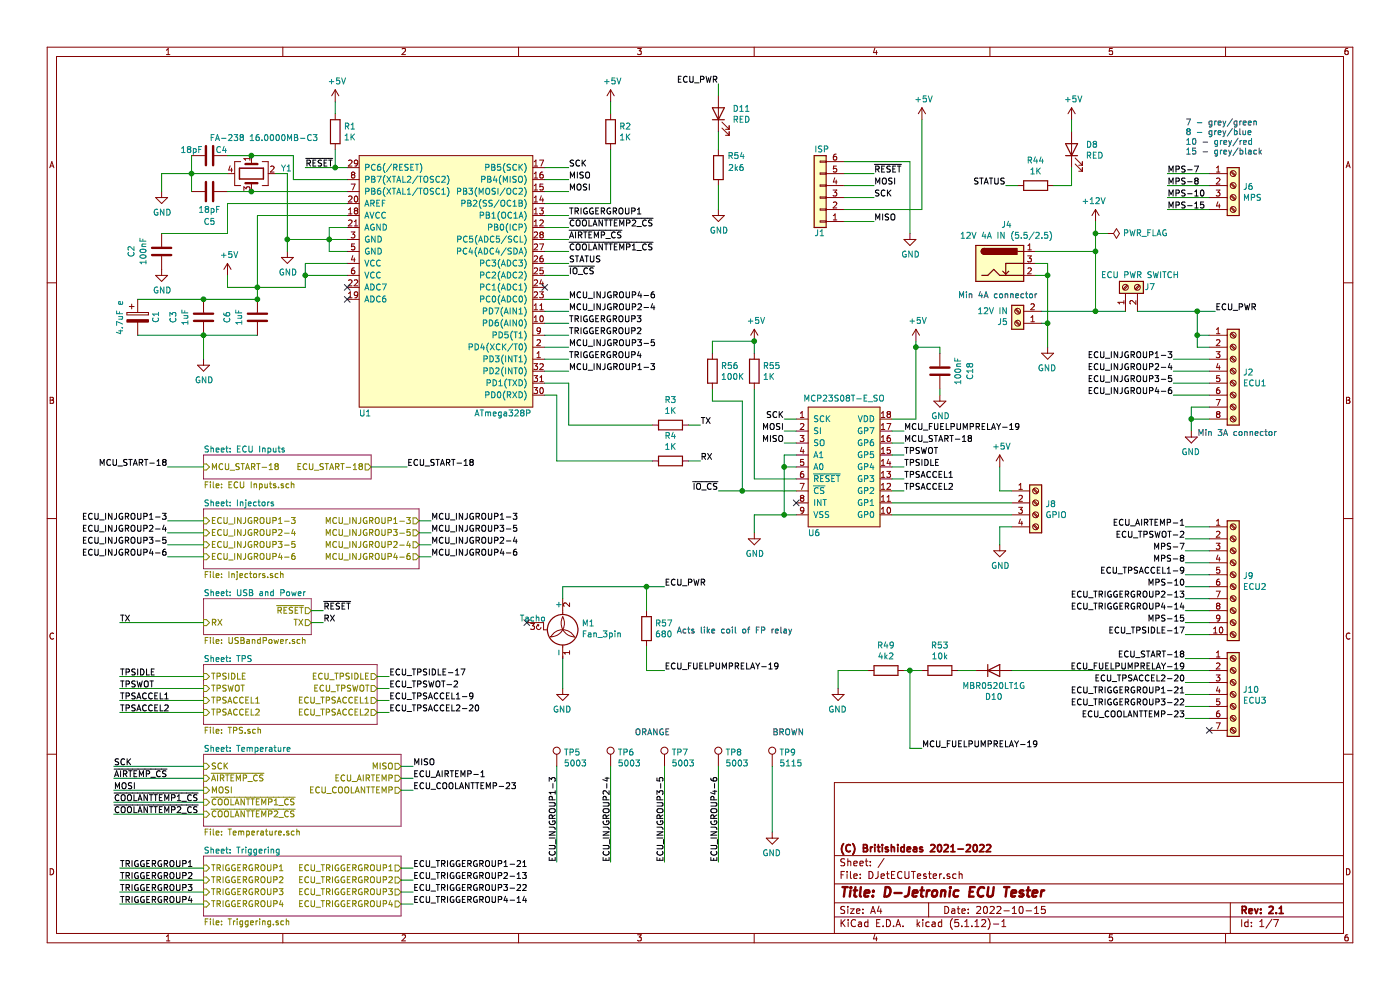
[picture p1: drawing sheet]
EESchema Schematic File Version 4
EELAYER 30 0
EELAYER END
$Descr A4 11693 8268
encoding utf-8
Sheet 1 7
Title "D-Jetronic ECU Tester"
Date "2022-10-15"
Rev "2.1"
Comp "(C) Britishideas 2021-2022"
Comment1 ""
Comment2 ""
Comment3 ""
Comment4 ""
$EndDescr
$Comp
L BritishIdeas:ATmega328P U1
U 1 1
P 3000 3400
F 0 "U1" H 3050 3350 50  0000 C CNN
F 1 "ATmega328P" H 4200 3350 50  0000 C CNN
F 2 "Package_QFP:LQFP-32_7x7mm_P0.8mm" H 1750 2700 50  0001 C CNN
F 3 "" H 1750 2700 50  0001 C CNN
F 4 "ATMEGA328P-AUR" H 3000 3400 50  0001 C CNN "manf#"
	1    3000 3400
	1    0    0    -1  
$EndComp
$Comp
L Connector_Generic:Conn_01x06 J1
U 1 1
P 6850 1650
F 0 "J1" H 6900 1950 50  0000 R CNN
F 1 "ISP" H 6900 1250 50  0000 R CNN
F 2 "Connector_PinHeader_2.54mm:PinHeader_2x03_P2.54mm_Vertical" H 6850 1650 50  0001 C CNN
F 3 "~" H 6850 1650 50  0001 C CNN
	1    6850 1650
	-1   0    0    1   
$EndComp
Wire Wire Line
	7050 1450 7300 1450
Wire Wire Line
	7050 1550 7300 1550
Wire Wire Line
	7050 1650 7300 1650
Wire Wire Line
	7050 1850 7300 1850
Text Label 7300 1850 0    50   ~ 0
MISO
Wire Wire Line
	4550 1500 4750 1500
Text Label 4750 1500 0    50   ~ 0
MISO
Wire Wire Line
	7700 1750 7700 1000
Wire Wire Line
	7050 1750 7700 1750
$Comp
L power:+5V #PWR09
U 1 1
P 7700 1000
F 0 "#PWR09" H 7700 850 50  0001 C CNN
F 1 "+5V" H 7715 1173 50  0000 C CNN
F 2 "" H 7700 1000 50  0001 C CNN
F 3 "" H 7700 1000 50  0001 C CNN
	1    7700 1000
	1    0    0    -1  
$EndComp
Text Label 7300 1650 0    50   ~ 0
SCK
Wire Wire Line
	4550 1400 4750 1400
Text Label 4750 1400 0    50   ~ 0
SCK
Text Label 7300 1550 0    50   ~ 0
MOSI
Wire Wire Line
	4550 1600 4750 1600
Text Label 4750 1600 0    50   ~ 0
MOSI
Text Label 7300 1450 0    50   ~ 0
~RESET
Wire Wire Line
	2900 1400 2800 1400
Text Label 2550 1400 0    50   ~ 0
~RESET
Wire Wire Line
	7600 1350 7600 1950
Wire Wire Line
	7050 1350 7600 1350
$Comp
L power:GND #PWR08
U 1 1
P 7600 1950
F 0 "#PWR08" H 7600 1700 50  0001 C CNN
F 1 "GND" H 7605 1777 50  0000 C CNN
F 2 "" H 7600 1950 50  0001 C CNN
F 3 "" H 7600 1950 50  0001 C CNN
	1    7600 1950
	1    0    0    -1  
$EndComp
$Comp
L Device:R R1
U 1 1
P 2800 1100
F 0 "R1" H 2870 1146 50  0000 L CNN
F 1 "1K" H 2870 1055 50  0000 L CNN
F 2 "Resistor_SMD:R_0805_2012Metric" V 2730 1100 50  0001 C CNN
F 3 "~" H 2800 1100 50  0001 C CNN
	1    2800 1100
	1    0    0    -1  
$EndComp
Wire Wire Line
	2800 1250 2800 1400
Connection ~ 2800 1400
Wire Wire Line
	2800 1400 2550 1400
Wire Wire Line
	2800 950  2800 850 
$Comp
L power:+5V #PWR06
U 1 1
P 2800 850
F 0 "#PWR06" H 2800 700 50  0001 C CNN
F 1 "+5V" H 2815 1023 50  0000 C CNN
F 2 "" H 2800 850 50  0001 C CNN
F 3 "" H 2800 850 50  0001 C CNN
	1    2800 850 
	1    0    0    -1  
$EndComp
Wire Wire Line
	2900 1500 2450 1500
Wire Wire Line
	2450 1500 2450 1300
$Comp
L Device:C C4
U 1 1
P 1750 1300
F 0 "C4" V 1700 1400 50  0000 C CNN
F 1 "18pF" V 1700 1150 50  0000 C CNN
F 2 "Capacitor_SMD:C_0805_2012Metric" H 1788 1150 50  0001 C CNN
F 3 "~" H 1750 1300 50  0001 C CNN
	1    1750 1300
	0    1    1    0   
$EndComp
$Comp
L Device:C C5
U 1 1
P 1750 1600
F 0 "C5" V 2000 1600 50  0000 C CNN
F 1 "18pF" V 1900 1600 50  0000 C CNN
F 2 "Capacitor_SMD:C_0805_2012Metric" H 1788 1450 50  0001 C CNN
F 3 "~" H 1750 1600 50  0001 C CNN
	1    1750 1600
	0    -1   1    0   
$EndComp
Wire Wire Line
	1600 1300 1600 1450
Wire Wire Line
	1600 1450 1350 1450
Wire Wire Line
	1350 1450 1350 1600
Connection ~ 1600 1450
Wire Wire Line
	1600 1450 1600 1600
$Comp
L power:GND #PWR01
U 1 1
P 1350 1600
F 0 "#PWR01" H 1350 1350 50  0001 C CNN
F 1 "GND" H 1355 1427 50  0000 C CNN
F 2 "" H 1350 1600 50  0001 C CNN
F 3 "" H 1350 1600 50  0001 C CNN
	1    1350 1600
	1    0    0    -1  
$EndComp
Wire Wire Line
	2900 1900 2750 1900
Wire Wire Line
	2750 1900 2750 2000
Wire Wire Line
	2750 2000 2900 2000
Wire Wire Line
	2750 2000 2750 2100
Wire Wire Line
	2750 2100 2900 2100
Connection ~ 2750 2000
Wire Wire Line
	2750 2000 2400 2000
Wire Wire Line
	2400 2000 2400 2100
$Comp
L power:GND #PWR05
U 1 1
P 2400 2100
F 0 "#PWR05" H 2400 1850 50  0001 C CNN
F 1 "GND" H 2405 1927 50  0000 C CNN
F 2 "" H 2400 2100 50  0001 C CNN
F 3 "" H 2400 2100 50  0001 C CNN
	1    2400 2100
	1    0    0    -1  
$EndComp
Wire Wire Line
	2900 1800 2150 1800
Wire Wire Line
	2150 1800 2150 2400
Wire Wire Line
	2900 2200 2550 2200
Wire Wire Line
	2550 2200 2550 2300
Wire Wire Line
	2550 2400 2150 2400
Wire Wire Line
	2900 2300 2550 2300
Connection ~ 2550 2300
Wire Wire Line
	2550 2300 2550 2400
Wire Wire Line
	2150 2400 1900 2400
Wire Wire Line
	1900 2400 1900 2300
Connection ~ 2150 2400
$Comp
L power:+5V #PWR04
U 1 1
P 1900 2300
F 0 "#PWR04" H 1900 2150 50  0001 C CNN
F 1 "+5V" H 1915 2473 50  0000 C CNN
F 2 "" H 1900 2300 50  0001 C CNN
F 3 "" H 1900 2300 50  0001 C CNN
	1    1900 2300
	1    0    0    -1  
$EndComp
$Comp
L Device:C C6
U 1 1
P 2150 2650
F 0 "C6" V 2400 2650 50  0000 C CNN
F 1 "1uF" V 2300 2650 50  0000 C CNN
F 2 "Capacitor_SMD:C_0805_2012Metric" H 2188 2500 50  0001 C CNN
F 3 "~" H 2150 2650 50  0001 C CNN
	1    2150 2650
	-1   0    0    -1  
$EndComp
$Comp
L Device:C C3
U 1 1
P 1700 2650
F 0 "C3" V 1950 2650 50  0000 C CNN
F 1 "1uF" V 1850 2650 50  0000 C CNN
F 2 "Capacitor_SMD:C_0805_2012Metric" H 1738 2500 50  0001 C CNN
F 3 "~" H 1700 2650 50  0001 C CNN
	1    1700 2650
	-1   0    0    -1  
$EndComp
$Comp
L Device:CP C1
U 1 1
P 1150 2650
F 0 "C1" V 1300 2600 50  0000 L CNN
F 1 "4.7uF e" V 1000 2500 50  0000 L CNN
F 2 "Capacitor_SMD:CP_Elec_4x5.8" H 1188 2500 50  0001 C CNN
F 3 "~" H 1150 2650 50  0001 C CNN
	1    1150 2650
	1    0    0    -1  
$EndComp
Wire Wire Line
	2150 2400 2150 2500
Wire Wire Line
	2150 2500 1700 2500
Connection ~ 2150 2500
Wire Wire Line
	1700 2500 1150 2500
Connection ~ 1700 2500
Wire Wire Line
	1150 2800 1700 2800
Wire Wire Line
	1700 2800 2150 2800
Connection ~ 1700 2800
$Comp
L power:GND #PWR03
U 1 1
P 1700 3000
F 0 "#PWR03" H 1700 2750 50  0001 C CNN
F 1 "GND" H 1705 2827 50  0000 C CNN
F 2 "" H 1700 3000 50  0001 C CNN
F 3 "" H 1700 3000 50  0001 C CNN
	1    1700 3000
	1    0    0    -1  
$EndComp
Wire Wire Line
	1700 2800 1700 3000
$Comp
L Device:R R3
U 1 1
P 5600 3550
F 0 "R3" V 5807 3550 50  0000 C CNN
F 1 "1K" V 5716 3550 50  0000 C CNN
F 2 "Resistor_SMD:R_0805_2012Metric" V 5530 3550 50  0001 C CNN
F 3 "~" H 5600 3550 50  0001 C CNN
	1    5600 3550
	0    -1   -1   0   
$EndComp
$Comp
L Device:R R4
U 1 1
P 5600 3850
F 0 "R4" V 5807 3850 50  0000 C CNN
F 1 "1K" V 5716 3850 50  0000 C CNN
F 2 "Resistor_SMD:R_0805_2012Metric" V 5530 3850 50  0001 C CNN
F 3 "~" H 5600 3850 50  0001 C CNN
	1    5600 3850
	0    -1   -1   0   
$EndComp
Wire Wire Line
	5750 3550 5850 3550
Wire Wire Line
	5750 3850 5850 3850
Text Label 5850 3550 0    50   ~ 0
TX
Text Label 5850 3850 0    50   ~ 0
RX
$Comp
L Device:R R2
U 1 1
P 5100 1100
F 0 "R2" H 5170 1146 50  0000 L CNN
F 1 "1K" H 5170 1055 50  0000 L CNN
F 2 "Resistor_SMD:R_0805_2012Metric" V 5030 1100 50  0001 C CNN
F 3 "~" H 5100 1100 50  0001 C CNN
	1    5100 1100
	1    0    0    -1  
$EndComp
Wire Wire Line
	4550 1700 5100 1700
Wire Wire Line
	5100 1700 5100 1250
$Comp
L power:+5V #PWR07
U 1 1
P 5100 850
F 0 "#PWR07" H 5100 700 50  0001 C CNN
F 1 "+5V" H 5115 1023 50  0000 C CNN
F 2 "" H 5100 850 50  0001 C CNN
F 3 "" H 5100 850 50  0001 C CNN
	1    5100 850 
	1    0    0    -1  
$EndComp
Wire Wire Line
	5100 850  5100 950 
$Comp
L Device:C C2
U 1 1
P 1350 2100
F 0 "C2" V 1600 2100 50  0000 C CNN
F 1 "100nF" V 1500 2100 50  0000 C CNN
F 2 "Capacitor_SMD:C_0805_2012Metric" H 1388 1950 50  0001 C CNN
F 3 "~" H 1350 2100 50  0001 C CNN
	1    1350 2100
	-1   0    0    -1  
$EndComp
Wire Wire Line
	2900 1700 1900 1700
Wire Wire Line
	1900 1700 1900 1950
Wire Wire Line
	1900 1950 1350 1950
$Comp
L power:GND #PWR02
U 1 1
P 1350 2250
F 0 "#PWR02" H 1350 2000 50  0001 C CNN
F 1 "GND" H 1355 2077 50  0000 C CNN
F 2 "" H 1350 2250 50  0001 C CNN
F 3 "" H 1350 2250 50  0001 C CNN
	1    1350 2250
	1    0    0    -1  
$EndComp
Wire Wire Line
	4550 2200 4750 2200
$Sheet
S 1700 5000 900  300 
U 60479334
F0 "USB and Power" 50
F1 "USBandPower.sch" 50
F2 "~RESET" O R 2600 5100 50 
F3 "RX" I L 1700 5200 50 
F4 "TX" O R 2600 5200 50 
$EndSheet
Text Label 2700 5100 0    50   ~ 0
~RESET
Wire Wire Line
	2700 5100 2600 5100
Text Label 1000 5200 0    50   ~ 0
TX
Text Label 2700 5200 0    50   ~ 0
RX
$Sheet
S 1700 5550 1450 500 
U 604BF505
F0 "TPS" 50
F1 "TPS.sch" 50
F2 "ECU_TPSIDLE" O R 3150 5650 50 
F3 "TPSIDLE" I L 1700 5650 50 
F4 "TPSWOT" I L 1700 5750 50 
F5 "ECU_TPSWOT" O R 3150 5750 50 
F6 "ECU_TPSACCEL1" O R 3150 5850 50 
F7 "TPSACCEL1" I L 1700 5850 50 
F8 "TPSACCEL2" I L 1700 5950 50 
F9 "ECU_TPSACCEL2" O R 3150 5950 50 
$EndSheet
Wire Wire Line
	1700 5650 1000 5650
Wire Wire Line
	1000 5750 1700 5750
Wire Wire Line
	1700 5850 1000 5850
Wire Wire Line
	1000 5950 1700 5950
Text Label 1000 5650 0    50   ~ 0
TPSIDLE
Text Label 1000 5750 0    50   ~ 0
TPSWOT
Text Label 1000 5850 0    50   ~ 0
TPSACCEL1
Text Label 1000 5950 0    50   ~ 0
TPSACCEL2
Text Label 7550 3900 0    50   ~ 0
TPSIDLE
Wire Wire Line
	4550 1800 4750 1800
Wire Wire Line
	4550 2300 4750 2300
Text Label 7550 3800 0    50   ~ 0
TPSWOT
Text Label 7550 4000 0    50   ~ 0
TPSACCEL1
Text Label 7550 4100 0    50   ~ 0
TPSACCEL2
Wire Wire Line
	4750 3200 4550 3200
Wire Wire Line
	4550 3300 4650 3300
Wire Wire Line
	4650 3300 4650 3850
Text Label 3250 5650 0    50   ~ 0
ECU_TPSIDLE-17
Text Label 3250 5750 0    50   ~ 0
ECU_TPSWOT-2
Text Label 3250 5850 0    50   ~ 0
ECU_TPSACCEL1-9
Text Label 3250 5950 0    50   ~ 0
ECU_TPSACCEL2-20
Wire Wire Line
	3150 5650 3250 5650
Wire Wire Line
	3250 5750 3150 5750
Wire Wire Line
	3150 5850 3250 5850
Wire Wire Line
	3250 5950 3150 5950
$Sheet
S 1700 6300 1650 600 
U 60517480
F0 "Temperature" 50
F1 "Temperature.sch" 50
F2 "SCK" I L 1700 6400 50 
F3 "~AIRTEMP_CS" I L 1700 6500 50 
F4 "MOSI" I L 1700 6600 50 
F5 "MISO" O R 3350 6400 50 
F6 "ECU_AIRTEMP" O R 3350 6500 50 
F7 "ECU_COOLANTTEMP" O R 3350 6600 50 
F8 "~COOLANTTEMP1_CS" I L 1700 6700 50 
F9 "~COOLANTTEMP2_CS" I L 1700 6800 50 
$EndSheet
Wire Wire Line
	1700 5200 1000 5200
Wire Wire Line
	2600 5200 2700 5200
Wire Wire Line
	1700 6400 950  6400
Wire Wire Line
	1700 6500 950  6500
Wire Wire Line
	1700 6600 950  6600
Wire Wire Line
	3350 6400 3450 6400
Wire Wire Line
	3350 6500 3450 6500
Wire Wire Line
	3350 6600 3450 6600
Text Label 950  6400 0    50   ~ 0
SCK
Text Label 950  6600 0    50   ~ 0
MOSI
Text Label 3450 6400 0    50   ~ 0
MISO
Text Label 3450 6500 0    50   ~ 0
ECU_AIRTEMP-1
Text Label 3450 6600 0    50   ~ 0
ECU_COOLANTTEMP-23
Text Label 950  6500 0    50   ~ 0
~AIRTEMP_CS
Text Label 4750 2000 0    50   ~ 0
~AIRTEMP_CS
Text Label 4750 2100 0    50   ~ 0
~COOLANTTEMP1_CS
Wire Wire Line
	4550 2000 4750 2000
Wire Wire Line
	4550 2100 4750 2100
$Sheet
S 1700 7150 1650 500 
U 6046850B
F0 "Triggering" 50
F1 "Triggering.sch" 50
F2 "ECU_TRIGGERGROUP1" O R 3350 7250 50 
F3 "ECU_TRIGGERGROUP2" O R 3350 7350 50 
F4 "ECU_TRIGGERGROUP3" O R 3350 7450 50 
F5 "ECU_TRIGGERGROUP4" O R 3350 7550 50 
F6 "TRIGGERGROUP1" I L 1700 7250 50 
F7 "TRIGGERGROUP3" I L 1700 7450 50 
F8 "TRIGGERGROUP2" I L 1700 7350 50 
F9 "TRIGGERGROUP4" I L 1700 7550 50 
$EndSheet
Wire Wire Line
	3350 7250 3450 7250
Wire Wire Line
	3350 7350 3450 7350
Wire Wire Line
	3350 7450 3450 7450
Wire Wire Line
	3350 7550 3450 7550
Text Label 3450 7250 0    50   ~ 0
ECU_TRIGGERGROUP1-21
Text Label 3450 7350 0    50   ~ 0
ECU_TRIGGERGROUP2-13
Text Label 3450 7450 0    50   ~ 0
ECU_TRIGGERGROUP3-22
Text Label 3450 7550 0    50   ~ 0
ECU_TRIGGERGROUP4-14
Text Label 1000 7250 0    50   ~ 0
TRIGGERGROUP1
Text Label 1000 7350 0    50   ~ 0
TRIGGERGROUP2
Text Label 1000 7450 0    50   ~ 0
TRIGGERGROUP3
Text Label 1000 7550 0    50   ~ 0
TRIGGERGROUP4
Wire Wire Line
	1000 7250 1700 7250
Wire Wire Line
	1700 7350 1000 7350
Wire Wire Line
	1000 7450 1700 7450
Wire Wire Line
	1700 7550 1000 7550
Text Label 4750 1800 0    50   ~ 0
TRIGGERGROUP1
Text Label 4750 2800 0    50   ~ 0
TRIGGERGROUP2
Text Label 4750 2700 0    50   ~ 0
TRIGGERGROUP3
Text Label 4750 3000 0    50   ~ 0
TRIGGERGROUP4
Wire Wire Line
	4550 2500 4750 2500
Wire Wire Line
	4550 2700 4750 2700
Wire Wire Line
	4550 2800 4750 2800
Wire Wire Line
	4550 3000 4750 3000
Wire Wire Line
	4550 3100 4750 3100
Wire Wire Line
	4550 2900 4750 2900
$Comp
L Connector:Screw_Terminal_01x04 J6
U 1 1
P 10300 1550
F 0 "J6" H 10380 1542 50  0000 L CNN
F 1 "MPS" H 10380 1451 50  0000 L CNN
F 2 "Britishideas:PhoenixContact_COMBICON_PT_4" H 10300 1550 50  0001 C CNN
F 3 "~" H 10300 1550 50  0001 C CNN
F 4 "1935792" H 10300 1550 50  0001 C CNN "manf#"
F 5 "1935187" H 10300 1550 50  0001 C CNN "manf2#"
	1    10300 1550
	1    0    0    -1  
$EndComp
Text Label 9750 1450 0    50   ~ 0
MPS-7
Text Label 9750 1750 0    50   ~ 0
MPS-15
Text Label 9750 1650 0    50   ~ 0
MPS-10
Text Label 9750 1550 0    50   ~ 0
MPS-8
Wire Wire Line
	9750 1750 10100 1750
Wire Wire Line
	10100 1650 9750 1650
Wire Wire Line
	9750 1550 10100 1550
Wire Wire Line
	10100 1450 9750 1450
Text Notes 9900 1300 0    50   ~ 0
7 - grey/green\n8 - grey/blue\n10 - grey/red\n15 - grey/black
$Comp
L Connector:TestPoint TP5
U 1 1
P 4650 6400
F 0 "TP5" H 4708 6518 50  0000 L CNN
F 1 "5003" H 4708 6427 50  0000 L CNN
F 2 "Britishideas:Keystone-Minature-Test-Point-Colored-500x-511x" H 4850 6400 50  0001 C CNN
F 3 "~" H 4850 6400 50  0001 C CNN
F 4 "5194TR" H 4650 6400 50  0001 C CNN "manf#"
F 5 "5193TR" H 4650 6400 50  0001 C CNN "manf2#"
	1    4650 6400
	1    0    0    -1  
$EndComp
$Comp
L Connector:TestPoint TP6
U 1 1
P 5100 6400
F 0 "TP6" H 5158 6518 50  0000 L CNN
F 1 "5003" H 5158 6427 50  0000 L CNN
F 2 "Britishideas:Keystone-Minature-Test-Point-Colored-500x-511x" H 5300 6400 50  0001 C CNN
F 3 "~" H 5300 6400 50  0001 C CNN
F 4 "5194TR" H 5100 6400 50  0001 C CNN "manf#"
F 5 "5193TR" H 5100 6400 50  0001 C CNN "manf2#"
	1    5100 6400
	1    0    0    -1  
$EndComp
$Comp
L Connector:TestPoint TP7
U 1 1
P 5550 6400
F 0 "TP7" H 5608 6518 50  0000 L CNN
F 1 "5003" H 5608 6427 50  0000 L CNN
F 2 "Britishideas:Keystone-Minature-Test-Point-Colored-500x-511x" H 5750 6400 50  0001 C CNN
F 3 "~" H 5750 6400 50  0001 C CNN
F 4 "5194TR" H 5550 6400 50  0001 C CNN "manf#"
F 5 "5193TR" H 5550 6400 50  0001 C CNN "manf2#"
	1    5550 6400
	1    0    0    -1  
$EndComp
$Comp
L Connector:TestPoint TP8
U 1 1
P 6000 6400
F 0 "TP8" H 6058 6518 50  0000 L CNN
F 1 "5003" H 6058 6427 50  0000 L CNN
F 2 "Britishideas:Keystone-Minature-Test-Point-Colored-500x-511x" H 6200 6400 50  0001 C CNN
F 3 "~" H 6200 6400 50  0001 C CNN
F 4 "5194TR" H 6000 6400 50  0001 C CNN "manf#"
F 5 "5193TR" H 6000 6400 50  0001 C CNN "manf2#"
	1    6000 6400
	1    0    0    -1  
$EndComp
$Comp
L Connector:TestPoint TP9
U 1 1
P 6450 6400
F 0 "TP9" H 6508 6518 50  0000 L CNN
F 1 "5115" H 6508 6427 50  0000 L CNN
F 2 "Britishideas:Keystone-Minature-Test-Point-Colored-500x-511x" H 6650 6400 50  0001 C CNN
F 3 "~" H 6650 6400 50  0001 C CNN
F 4 "5195TR" H 6450 6400 50  0001 C CNN "manf#"
	1    6450 6400
	1    0    0    -1  
$EndComp
$Comp
L power:GND #PWR053
U 1 1
P 6450 6950
AR Path="/60447C04" Ref="#PWR053"  Part="1" 
AR Path="/60479334/60447C04" Ref="#PWR?"  Part="1" 
F 0 "#PWR053" H 6450 6700 50  0001 C CNN
F 1 "GND" H 6455 6777 50  0000 C CNN
F 2 "" H 6450 6950 50  0001 C CNN
F 3 "" H 6450 6950 50  0001 C CNN
	1    6450 6950
	-1   0    0    -1  
$EndComp
Text Label 4650 7200 1    50   ~ 0
ECU_INJGROUP1-3
Text Label 5100 7200 1    50   ~ 0
ECU_INJGROUP2-4
Text Label 5550 7200 1    50   ~ 0
ECU_INJGROUP3-5
Text Label 6000 7200 1    50   ~ 0
ECU_INJGROUP4-6
Wire Wire Line
	4550 2600 4750 2600
$Comp
L Device:Crystal_GND24 Y1
U 1 1
P 2100 1450
F 0 "Y1" V 2054 1694 50  0000 L CNN
F 1 "FA-238 16.0000MB-C3" V 1800 1100 50  0000 L CNN
F 2 "Britishideas:FA-238" H 2100 1450 50  0001 C CNN
F 3 "~" H 2100 1450 50  0001 C CNN
F 4 "FA-238 16.0000MB-C3" H 2100 1450 50  0001 C CNN "manf#"
	1    2100 1450
	0    1    1    0   
$EndComp
Wire Wire Line
	1900 1600 2100 1600
Wire Wire Line
	1900 1300 2100 1300
Connection ~ 2100 1300
Wire Wire Line
	2100 1300 2450 1300
Connection ~ 2100 1600
Wire Wire Line
	2100 1600 2900 1600
Wire Wire Line
	1900 1450 1600 1450
Wire Wire Line
	2300 1450 2400 1450
Wire Wire Line
	2400 1450 2400 2000
Connection ~ 2400 2000
Text Notes 6450 6150 0    50   ~ 0
BROWN
Text Notes 5300 6150 0    50   ~ 0
ORANGE
Wire Wire Line
	4650 6400 4650 7200
Wire Wire Line
	5100 6400 5100 7200
Wire Wire Line
	5550 6400 5550 7200
Wire Wire Line
	6000 6400 6000 7200
Wire Wire Line
	6450 6400 6450 6950
$Comp
L Connector:Screw_Terminal_01x02 J5
U 1 1
P 8500 2700
F 0 "J5" H 8580 2692 50  0000 L CNN
F 1 "12V IN" H 8580 2601 50  0000 L CNN
F 2 "Britishideas:PhoenixContact_COMBICON_MKDSN_2" H 8500 2700 50  0001 C CNN
F 3 "~" H 8500 2700 50  0001 C CNN
F 4 "1729018" H 8500 2700 50  0001 C CNN "manf#"
	1    8500 2700
	-1   0    0    1   
$EndComp
$Comp
L power:GND #PWR010
U 1 1
P 8750 2900
AR Path="/60774D44" Ref="#PWR010"  Part="1" 
AR Path="/60479334/60774D44" Ref="#PWR?"  Part="1" 
F 0 "#PWR010" H 8750 2650 50  0001 C CNN
F 1 "GND" H 8755 2727 50  0000 C CNN
F 2 "" H 8750 2900 50  0001 C CNN
F 3 "" H 8750 2900 50  0001 C CNN
	1    8750 2900
	-1   0    0    -1  
$EndComp
Wire Wire Line
	8750 2900 8750 2700
Wire Wire Line
	8750 2700 8700 2700
Text Label 9900 4400 2    50   ~ 0
ECU_AIRTEMP-1
Text Label 9900 4500 2    50   ~ 0
ECU_TPSWOT-2
Text Label 9900 4600 2    50   ~ 0
MPS-7
Text Label 9900 4700 2    50   ~ 0
MPS-8
Text Label 9900 4800 2    50   ~ 0
ECU_TPSACCEL1-9
Text Label 9900 4900 2    50   ~ 0
MPS-10
Text Label 9900 5000 2    50   ~ 0
ECU_TRIGGERGROUP2-13
Text Label 9900 5100 2    50   ~ 0
ECU_TRIGGERGROUP4-14
Text Label 9900 5200 2    50   ~ 0
MPS-15
$Comp
L Connector:Screw_Terminal_01x10 J9
U 1 1
P 10300 4800
F 0 "J9" H 10380 4792 50  0000 L CNN
F 1 "ECU2" H 10380 4701 50  0000 L CNN
F 2 "Britishideas:PhoenixContact_COMBICON_PT_10" H 10300 4800 50  0001 C CNN
F 3 "~" H 10300 4800 50  0001 C CNN
F 4 "1935242" H 10300 4800 50  0001 C CNN "manf#"
	1    10300 4800
	1    0    0    -1  
$EndComp
Wire Wire Line
	9900 4400 10100 4400
Wire Wire Line
	10100 4500 9900 4500
Wire Wire Line
	9900 4600 10100 4600
Wire Wire Line
	10100 4700 9900 4700
Wire Wire Line
	9900 4800 10100 4800
Wire Wire Line
	10100 4900 9900 4900
Wire Wire Line
	9900 5000 10100 5000
Wire Wire Line
	10100 5100 9900 5100
Wire Wire Line
	9900 5200 10100 5200
Wire Wire Line
	4750 3200 4750 3550
Wire Wire Line
	4750 3550 5450 3550
Wire Wire Line
	4650 3850 5450 3850
Wire Wire Line
	10100 5300 9900 5300
Text Label 9900 5300 2    50   ~ 0
ECU_TPSIDLE-17
Wire Wire Line
	10100 6000 9900 6000
Wire Wire Line
	9900 5900 10100 5900
Wire Wire Line
	10100 5800 9900 5800
Wire Wire Line
	9900 5700 10100 5700
Text Label 9900 6000 2    50   ~ 0
ECU_COOLANTTEMP-23
Text Label 9900 5900 2    50   ~ 0
ECU_TRIGGERGROUP3-22
Text Label 9900 5800 2    50   ~ 0
ECU_TRIGGERGROUP1-21
Text Label 9900 5700 2    50   ~ 0
ECU_TPSACCEL2-20
Text Label 9900 5600 2    50   ~ 0
ECU_FUELPUMPRELAY-19
Text Label 9900 5500 2    50   ~ 0
ECU_START-18
$Comp
L Connector:Screw_Terminal_01x07 J10
U 1 1
P 10300 5800
F 0 "J10" H 10380 5842 50  0000 L CNN
F 1 "ECU3" H 10380 5751 50  0000 L CNN
F 2 "Britishideas:PhoenixContact_COMBICON_PT_7" H 10300 5800 50  0001 C CNN
F 3 "~" H 10300 5800 50  0001 C CNN
F 4 "1935213" H 10300 5800 50  0001 C CNN "manf#"
	1    10300 5800
	1    0    0    -1  
$EndComp
Text Notes 8000 2500 0    50   ~ 0
Min 4A connector
Wire Wire Line
	8700 2600 9150 2600
$Comp
L power:PWR_FLAG #FLG01
U 1 1
P 9250 1950
AR Path="/606CBA96" Ref="#FLG01"  Part="1" 
AR Path="/60479334/606CBA96" Ref="#FLG?"  Part="1" 
F 0 "#FLG01" H 9250 2025 50  0001 C CNN
F 1 "PWR_FLAG" V 9250 2078 50  0000 L CNN
F 2 "" H 9250 1950 50  0001 C CNN
F 3 "~" H 9250 1950 50  0001 C CNN
	1    9250 1950
	0    1    -1   0   
$EndComp
$Comp
L power:+12V #PWR048
U 1 1
P 9150 1850
AR Path="/606CBA90" Ref="#PWR048"  Part="1" 
AR Path="/60479334/606CBA90" Ref="#PWR?"  Part="1" 
F 0 "#PWR048" H 9150 1700 50  0001 C CNN
F 1 "+12V" H 9165 2023 50  0000 C CNN
F 2 "" H 9150 1850 50  0001 C CNN
F 3 "" H 9150 1850 50  0001 C CNN
	1    9150 1850
	-1   0    0    -1  
$EndComp
Text Notes 10000 3650 0    50   ~ 0
Min 3A connector
Wire Wire Line
	9950 3500 9950 3600
Wire Wire Line
	10100 3500 9950 3500
$Comp
L Connector:Screw_Terminal_01x08 J2
U 1 1
P 10300 3100
F 0 "J2" H 10380 3092 50  0000 L CNN
F 1 "ECU1" H 10380 3001 50  0000 L CNN
F 2 "Britishideas:PhoenixContact_COMBICON_PT_8" H 10300 3100 50  0001 C CNN
F 3 "~" H 10300 3100 50  0001 C CNN
F 4 "1935831" H 10300 3100 50  0001 C CNN "manf#"
	1    10300 3100
	1    0    0    -1  
$EndComp
Wire Wire Line
	10100 3300 9800 3300
Wire Wire Line
	9800 3200 10100 3200
Wire Wire Line
	10100 3100 9800 3100
Wire Wire Line
	9800 3000 10100 3000
Text Label 9800 3300 2    50   ~ 0
ECU_INJGROUP4-6
Text Label 9800 3200 2    50   ~ 0
ECU_INJGROUP3-5
Text Label 9800 3100 2    50   ~ 0
ECU_INJGROUP2-4
Text Label 9800 3000 2    50   ~ 0
ECU_INJGROUP1-3
Connection ~ 9950 3500
Wire Wire Line
	9950 3400 9950 3500
Wire Wire Line
	10100 3400 9950 3400
Wire Wire Line
	10000 2900 10100 2900
Wire Wire Line
	10000 2800 10000 2900
Wire Wire Line
	10000 2800 10100 2800
$Comp
L power:GND #PWR012
U 1 1
P 9950 3600
AR Path="/606CB304" Ref="#PWR012"  Part="1" 
AR Path="/60479334/606CB304" Ref="#PWR?"  Part="1" 
F 0 "#PWR012" H 9950 3350 50  0001 C CNN
F 1 "GND" H 9955 3427 50  0000 C CNN
F 2 "" H 9950 3600 50  0001 C CNN
F 3 "" H 9950 3600 50  0001 C CNN
	1    9950 3600
	-1   0    0    -1  
$EndComp
$Sheet
S 1700 4250 1800 500 
U 63357965
F0 "Injectors" 50
F1 "Injectors.sch" 50
F2 "ECU_INJGROUP1-3" I L 1700 4350 50 
F3 "ECU_INJGROUP2-4" I L 1700 4450 50 
F4 "ECU_INJGROUP3-5" I L 1700 4550 50 
F5 "ECU_INJGROUP4-6" I L 1700 4650 50 
F6 "MCU_INJGROUP1-3" O R 3500 4350 50 
F7 "MCU_INJGROUP3-5" O R 3500 4450 50 
F8 "MCU_INJGROUP2-4" O R 3500 4550 50 
F9 "MCU_INJGROUP4-6" O R 3500 4650 50 
$EndSheet
Wire Wire Line
	1700 4650 1400 4650
Wire Wire Line
	1400 4550 1700 4550
Wire Wire Line
	1700 4450 1400 4450
Wire Wire Line
	1400 4350 1700 4350
Text Label 1400 4650 2    50   ~ 0
ECU_INJGROUP4-6
Text Label 1400 4550 2    50   ~ 0
ECU_INJGROUP3-5
Text Label 1400 4450 2    50   ~ 0
ECU_INJGROUP2-4
Text Label 1400 4350 2    50   ~ 0
ECU_INJGROUP1-3
Text Label 7550 3600 0    50   ~ 0
MCU_FUELPUMPRELAY-19
Wire Wire Line
	3500 4350 3600 4350
Wire Wire Line
	3500 4450 3600 4450
Wire Wire Line
	3500 4550 3600 4550
Wire Wire Line
	3500 4650 3600 4650
Text Label 3600 4350 0    50   ~ 0
MCU_INJGROUP1-3
Text Label 3600 4450 0    50   ~ 0
MCU_INJGROUP3-5
Text Label 3600 4550 0    50   ~ 0
MCU_INJGROUP2-4
Text Label 3600 4650 0    50   ~ 0
MCU_INJGROUP4-6
Text Label 4750 3100 0    50   ~ 0
MCU_INJGROUP1-3
Text Label 4750 2900 0    50   ~ 0
MCU_INJGROUP3-5
Text Label 4750 2600 0    50   ~ 0
MCU_INJGROUP2-4
Text Label 4750 2500 0    50   ~ 0
MCU_INJGROUP4-6
NoConn ~ 10100 6100
$Comp
L BritishIdeas:MCP23S08T-E_SO U6
U 1 1
P 6750 4400
F 0 "U6" H 6800 4350 50  0000 C CNN
F 1 "MCP23S08T-E_SO" H 7050 5474 50  0000 C CNN
F 2 "Package_SO:SOIC-18W_7.5x11.6mm_P1.27mm" H 6750 4400 50  0001 C CNN
F 3 "" H 6750 4400 50  0001 C CNN
	1    6750 4400
	1    0    0    -1  
$EndComp
$Comp
L power:+5V #PWR062
U 1 1
P 7650 2850
F 0 "#PWR062" H 7650 2700 50  0001 C CNN
F 1 "+5V" H 7665 3023 50  0000 C CNN
F 2 "" H 7650 2850 50  0001 C CNN
F 3 "" H 7650 2850 50  0001 C CNN
	1    7650 2850
	1    0    0    -1  
$EndComp
$Comp
L power:GND #PWR055
U 1 1
P 6300 4450
F 0 "#PWR055" H 6300 4200 50  0001 C CNN
F 1 "GND" H 6305 4277 50  0000 C CNN
F 2 "" H 6300 4450 50  0001 C CNN
F 3 "" H 6300 4450 50  0001 C CNN
	1    6300 4450
	1    0    0    -1  
$EndComp
Wire Wire Line
	7650 2850 7650 2900
Wire Wire Line
	7650 3500 7450 3500
Wire Wire Line
	6650 4300 6550 4300
Wire Wire Line
	6300 4300 6300 4450
Text Label 6550 3700 2    50   ~ 0
MISO
Text Label 6550 3600 2    50   ~ 0
MOSI
Text Label 6550 3500 2    50   ~ 0
SCK
Wire Wire Line
	6550 3700 6650 3700
Wire Wire Line
	6650 3600 6550 3600
Wire Wire Line
	6550 3500 6650 3500
Text Label 6000 4100 2    50   ~ 0
~IO_CS
Wire Wire Line
	6000 4100 6200 4100
NoConn ~ 2900 2400
NoConn ~ 2900 2500
Wire Wire Line
	7550 3600 7450 3600
Wire Wire Line
	7450 3700 7550 3700
Wire Wire Line
	7550 3800 7450 3800
Wire Wire Line
	7450 3900 7550 3900
Wire Wire Line
	7550 4000 7450 4000
Wire Wire Line
	7450 4100 7550 4100
$Comp
L Device:C C18
U 1 1
P 7850 3100
F 0 "C18" V 8100 3100 50  0000 C CNN
F 1 "100nF" V 8000 3100 50  0000 C CNN
F 2 "Capacitor_SMD:C_0805_2012Metric" H 7888 2950 50  0001 C CNN
F 3 "~" H 7850 3100 50  0001 C CNN
	1    7850 3100
	1    0    0    1   
$EndComp
Wire Wire Line
	7850 2950 7850 2900
Wire Wire Line
	7850 2900 7650 2900
Connection ~ 7650 2900
Wire Wire Line
	7650 2900 7650 3500
$Comp
L power:GND #PWR063
U 1 1
P 7850 3300
F 0 "#PWR063" H 7850 3050 50  0001 C CNN
F 1 "GND" H 7855 3127 50  0000 C CNN
F 2 "" H 7850 3300 50  0001 C CNN
F 3 "" H 7850 3300 50  0001 C CNN
	1    7850 3300
	1    0    0    -1  
$EndComp
Wire Wire Line
	7850 3300 7850 3250
Wire Wire Line
	6650 3800 6550 3800
Wire Wire Line
	6550 3800 6550 3900
Connection ~ 6550 4300
Wire Wire Line
	6550 4300 6300 4300
Wire Wire Line
	6650 3900 6550 3900
Connection ~ 6550 3900
Wire Wire Line
	6550 3900 6550 4300
$Comp
L power:+5V #PWR054
U 1 1
P 6300 2850
F 0 "#PWR054" H 6300 2700 50  0001 C CNN
F 1 "+5V" H 6315 3023 50  0000 C CNN
F 2 "" H 6300 2850 50  0001 C CNN
F 3 "" H 6300 2850 50  0001 C CNN
	1    6300 2850
	1    0    0    -1  
$EndComp
Wire Wire Line
	6300 4000 6650 4000
NoConn ~ 6650 4200
Text Label 4750 2200 0    50   ~ 0
STATUS
Text Label 8400 1550 2    50   ~ 0
STATUS
$Comp
L Device:R R44
U 1 1
P 8650 1550
F 0 "R44" V 8857 1550 50  0000 C CNN
F 1 "1K" V 8766 1550 50  0000 C CNN
F 2 "Resistor_SMD:R_0805_2012Metric" V 8580 1550 50  0001 C CNN
F 3 "~" H 8650 1550 50  0001 C CNN
	1    8650 1550
	0    -1   -1   0   
$EndComp
Wire Wire Line
	8500 1550 8400 1550
$Comp
L Device:LED D8
U 1 1
P 8950 1250
F 0 "D8" V 8989 1132 50  0000 R CNN
F 1 "RED" V 8898 1132 50  0000 R CNN
F 2 "LED_SMD:LED_PLCC-2" H 8950 1250 50  0001 C CNN
F 3 "~" H 8950 1250 50  0001 C CNN
	1    8950 1250
	0    -1   -1   0   
$EndComp
$Comp
L power:+5V #PWR064
U 1 1
P 8950 1000
F 0 "#PWR064" H 8950 850 50  0001 C CNN
F 1 "+5V" H 8965 1173 50  0000 C CNN
F 2 "" H 8950 1000 50  0001 C CNN
F 3 "" H 8950 1000 50  0001 C CNN
	1    8950 1000
	1    0    0    -1  
$EndComp
Wire Wire Line
	8950 1000 8950 1100
Wire Wire Line
	8950 1400 8950 1550
Wire Wire Line
	8950 1550 8800 1550
Text Label 4750 2300 0    50   ~ 0
~IO_CS
NoConn ~ 4550 2400
Text Label 4750 1900 0    50   ~ 0
~COOLANTTEMP2_CS
Wire Wire Line
	4750 1900 4550 1900
Text Label 950  6700 0    50   ~ 0
~COOLANTTEMP1_CS
Text Label 950  6800 0    50   ~ 0
~COOLANTTEMP2_CS
Wire Wire Line
	950  6800 1700 6800
Wire Wire Line
	950  6700 1700 6700
$Comp
L Device:R R53
U 1 1
P 7850 5600
F 0 "R53" V 8057 5600 50  0000 C CNN
F 1 "10k" V 7966 5600 50  0000 C CNN
F 2 "Resistor_SMD:R_0805_2012Metric" V 7780 5600 50  0001 C CNN
F 3 "~" H 7850 5600 50  0001 C CNN
	1    7850 5600
	0    -1   -1   0   
$EndComp
$Comp
L Device:R R49
U 1 1
P 7400 5600
F 0 "R49" V 7607 5600 50  0000 C CNN
F 1 "4k2" V 7516 5600 50  0000 C CNN
F 2 "Resistor_SMD:R_0805_2012Metric" V 7330 5600 50  0001 C CNN
F 3 "~" H 7400 5600 50  0001 C CNN
	1    7400 5600
	0    -1   -1   0   
$EndComp
$Comp
L power:GND #PWR071
U 1 1
P 7000 5750
AR Path="/632C9725" Ref="#PWR071"  Part="1" 
AR Path="/60479334/632C9725" Ref="#PWR?"  Part="1" 
F 0 "#PWR071" H 7000 5500 50  0001 C CNN
F 1 "GND" H 7005 5577 50  0000 C CNN
F 2 "" H 7000 5750 50  0001 C CNN
F 3 "" H 7000 5750 50  0001 C CNN
	1    7000 5750
	-1   0    0    -1  
$EndComp
Wire Wire Line
	7700 5600 7600 5600
Wire Wire Line
	7250 5600 7000 5600
Wire Wire Line
	7000 5600 7000 5750
Text Label 7700 6250 0    50   ~ 0
MCU_FUELPUMPRELAY-19
Wire Wire Line
	7600 5600 7600 6250
Wire Wire Line
	7600 6250 7700 6250
Connection ~ 7600 5600
Wire Wire Line
	7600 5600 7550 5600
Text Label 7550 3700 0    50   ~ 0
MCU_START-18
$Comp
L Device:D D?
U 1 1
P 8300 5600
AR Path="/63357965/63349465" Ref="D?"  Part="1" 
AR Path="/63349465" Ref="D10"  Part="1" 
F 0 "D10" H 8300 5383 50  0000 C CNN
F 1 "MBR0520LT1G" H 8300 5474 50  0000 C CNN
F 2 "Britishideas:SOD-123" H 8300 5600 50  0001 C CNN
F 3 "~" H 8300 5600 50  0001 C CNN
	1    8300 5600
	1    0    0    -1  
$EndComp
Wire Wire Line
	8000 5600 8150 5600
Wire Wire Line
	8450 5600 10100 5600
$Comp
L Connector:Barrel_Jack_Switch J4
U 1 1
P 8350 2200
F 0 "J4" H 8407 2525 50  0000 C CNN
F 1 "12V 4A IN (5.5/2.5)" H 8407 2434 50  0000 C CNN
F 2 "Connector_BarrelJack:BarrelJack_Wuerth_6941xx301002" H 8400 2160 50  0001 C CNN
F 3 "~" H 8400 2160 50  0001 C CNN
F 4 "694108301002" H 8350 2200 50  0001 C CNN "manf#"
F 5 "https://www.amazon.com/COOLM-Transformer-Doorbell-100-240V-5-5x2-5mm/dp/B07D5BX22W" H 8350 2200 50  0001 C CNN "psu"
	1    8350 2200
	1    0    0    -1  
$EndComp
Wire Wire Line
	8650 2100 9150 2100
Wire Wire Line
	9150 2100 9150 2600
Wire Wire Line
	8650 2300 8750 2300
Wire Wire Line
	8750 2300 8750 2700
Connection ~ 8750 2700
Wire Wire Line
	8650 2200 8750 2200
Wire Wire Line
	8750 2200 8750 2300
Connection ~ 8750 2300
Wire Wire Line
	9150 1850 9150 1950
Connection ~ 9150 2100
Wire Wire Line
	9250 1950 9150 1950
Connection ~ 9150 1950
Wire Wire Line
	9150 1950 9150 2100
Wire Wire Line
	9150 2600 9400 2600
Connection ~ 9150 2600
Wire Wire Line
	10000 2600 10000 2800
Connection ~ 10000 2800
Text Label 10150 2600 0    50   ~ 0
ECU_PWR
Wire Wire Line
	10150 2600 10000 2600
Connection ~ 10000 2600
$Comp
L Device:R R54
U 1 1
P 6000 1400
F 0 "R54" H 6150 1500 50  0000 C CNN
F 1 "2k6" H 6150 1400 50  0000 C CNN
F 2 "Resistor_SMD:R_0805_2012Metric" V 5930 1400 50  0001 C CNN
F 3 "~" H 6000 1400 50  0001 C CNN
	1    6000 1400
	1    0    0    -1  
$EndComp
$Comp
L Device:LED D11
U 1 1
P 6000 950
F 0 "D11" V 6039 832 50  0000 R CNN
F 1 "RED" V 5948 832 50  0000 R CNN
F 2 "LED_SMD:LED_PLCC-2" H 6000 950 50  0001 C CNN
F 3 "~" H 6000 950 50  0001 C CNN
	1    6000 950 
	0    -1   -1   0   
$EndComp
Wire Wire Line
	6000 700  6000 800 
Wire Wire Line
	6000 1100 6000 1250
Text Label 6000 700  2    50   ~ 0
ECU_PWR
$Comp
L power:GND #PWR074
U 1 1
P 6000 1750
F 0 "#PWR074" H 6000 1500 50  0001 C CNN
F 1 "GND" H 6005 1577 50  0000 C CNN
F 2 "" H 6000 1750 50  0001 C CNN
F 3 "" H 6000 1750 50  0001 C CNN
	1    6000 1750
	1    0    0    -1  
$EndComp
Wire Wire Line
	6000 1750 6000 1550
$Comp
L Device:R R55
U 1 1
P 6300 3100
F 0 "R55" H 6370 3146 50  0000 L CNN
F 1 "1K" H 6370 3055 50  0000 L CNN
F 2 "Resistor_SMD:R_0805_2012Metric" V 6230 3100 50  0001 C CNN
F 3 "~" H 6300 3100 50  0001 C CNN
	1    6300 3100
	1    0    0    -1  
$EndComp
Wire Wire Line
	6300 2850 6300 2950
Wire Wire Line
	6300 3250 6300 4000
$Comp
L Device:R R56
U 1 1
P 5950 3100
F 0 "R56" H 6020 3146 50  0000 L CNN
F 1 "100K" H 6020 3055 50  0000 L CNN
F 2 "Resistor_SMD:R_0805_2012Metric" V 5880 3100 50  0001 C CNN
F 3 "~" H 5950 3100 50  0001 C CNN
	1    5950 3100
	1    0    0    -1  
$EndComp
Wire Wire Line
	5950 3250 5950 3350
Wire Wire Line
	5950 3350 6200 3350
Wire Wire Line
	6200 3350 6200 4100
Connection ~ 6200 4100
Wire Wire Line
	6200 4100 6650 4100
Wire Wire Line
	5950 2950 5950 2850
Wire Wire Line
	5950 2850 6300 2850
Connection ~ 6300 2850
Wire Wire Line
	5400 4900 5400 5100
Wire Wire Line
	5550 4900 5400 4900
Text Label 5550 4900 0    50   ~ 0
ECU_PWR
$Comp
L Device:R R57
U 1 1
P 5400 5250
F 0 "R57" H 5470 5296 50  0000 L CNN
F 1 "680" H 5470 5205 50  0000 L CNN
F 2 "Resistor_SMD:R_1206_3216Metric" V 5330 5250 50  0001 C CNN
F 3 "~" H 5400 5250 50  0001 C CNN
F 4 "CRCW1206680RFKEAHP" H 5400 5250 50  0001 C CNN "manf#"
	1    5400 5250
	1    0    0    -1  
$EndComp
Text Label 5550 5600 0    50   ~ 0
ECU_FUELPUMPRELAY-19
Wire Wire Line
	5550 5600 5400 5600
Wire Wire Line
	5400 5600 5400 5400
Text Notes 5650 5300 0    50   ~ 0
Acts like coil of FP relay
Wire Wire Line
	10100 5500 9900 5500
$Sheet
S 1700 3800 1400 200 
U 634E02FB
F0 "ECU Inputs" 50
F1 "ECU Inputs.sch" 50
F2 "MCU_START-18" I L 1700 3900 50 
F3 "ECU_START-18" O R 3100 3900 50 
$EndSheet
Text Label 1400 3900 2    50   ~ 0
MCU_START-18
Text Label 3400 3900 0    50   ~ 0
ECU_START-18
Wire Wire Line
	1400 3900 1700 3900
Wire Wire Line
	3400 3900 3100 3900
Wire Wire Line
	5400 4900 4700 4900
Wire Wire Line
	4700 4900 4700 5000
Connection ~ 5400 4900
$Comp
L power:GND #PWR077
U 1 1
P 4700 5750
AR Path="/634D17F4" Ref="#PWR077"  Part="1" 
AR Path="/60479334/634D17F4" Ref="#PWR?"  Part="1" 
F 0 "#PWR077" H 4700 5500 50  0001 C CNN
F 1 "GND" H 4705 5577 50  0000 C CNN
F 2 "" H 4700 5750 50  0001 C CNN
F 3 "" H 4700 5750 50  0001 C CNN
	1    4700 5750
	-1   0    0    -1  
$EndComp
Wire Wire Line
	4700 5750 4700 5500
NoConn ~ 4400 5200
$Comp
L BritishIdeas:Fan_3pin M1
U 1 1
P 4700 5200
F 0 "M1" H 4858 5196 50  0000 L CNN
F 1 "Fan_3pin" H 4858 5105 50  0000 L CNN
F 2 "Connector:FanPinHeader_1x03_P2.54mm_Vertical" H 4700 5110 50  0001 C CNN
F 3 "http://www.hardwarecanucks.com/forum/attachments/new-builds/16287d1330775095-help-chassis-power-fan-connectors-motherboard-asus_p8z68.jpg" H 4700 5110 50  0001 C CNN
F 4 "22-23-2031" H 4700 5200 50  0001 C CNN "manf#"
	1    4700 5200
	1    0    0    -1  
$EndComp
$Comp
L Connector:Screw_Terminal_01x02 J7
U 1 1
P 9400 2400
F 0 "J7" V 9400 2150 50  0000 L CNN
F 1 "ECU PWR SWITCH" V 9500 1950 50  0000 L CNN
F 2 "Britishideas:PhoenixContact_COMBICON_MKDSN_2" H 9400 2400 50  0001 C CNN
F 3 "~" H 9400 2400 50  0001 C CNN
F 4 "1729018" H 9400 2400 50  0001 C CNN "manf#"
	1    9400 2400
	0    -1   -1   0   
$EndComp
Wire Wire Line
	9500 2600 10000 2600
$Comp
L Connector:Screw_Terminal_01x04 J8
U 1 1
P 8650 4200
F 0 "J8" H 8730 4192 50  0000 L CNN
F 1 "GPIO" H 8730 4101 50  0000 L CNN
F 2 "Britishideas:PhoenixContact_COMBICON_PT_4" H 8650 4200 50  0001 C CNN
F 3 "~" H 8650 4200 50  0001 C CNN
F 4 "1935792" H 8650 4200 50  0001 C CNN "manf#"
F 5 "1935187" H 8650 4200 50  0001 C CNN "manf2#"
	1    8650 4200
	1    0    0    -1  
$EndComp
Wire Wire Line
	7450 4300 8450 4300
Wire Wire Line
	7450 4200 8450 4200
$Comp
L power:GND #PWR079
U 1 1
P 8350 4550
F 0 "#PWR079" H 8350 4300 50  0001 C CNN
F 1 "GND" H 8355 4377 50  0000 C CNN
F 2 "" H 8350 4550 50  0001 C CNN
F 3 "" H 8350 4550 50  0001 C CNN
	1    8350 4550
	1    0    0    -1  
$EndComp
Wire Wire Line
	8350 4550 8350 4400
Wire Wire Line
	8350 4400 8450 4400
$Comp
L power:+5V #PWR078
U 1 1
P 8350 3900
F 0 "#PWR078" H 8350 3750 50  0001 C CNN
F 1 "+5V" H 8365 4073 50  0000 C CNN
F 2 "" H 8350 3900 50  0001 C CNN
F 3 "" H 8350 3900 50  0001 C CNN
	1    8350 3900
	1    0    0    -1  
$EndComp
Wire Wire Line
	8350 3900 8350 4100
Wire Wire Line
	8350 4100 8450 4100
$EndSCHEMATC
